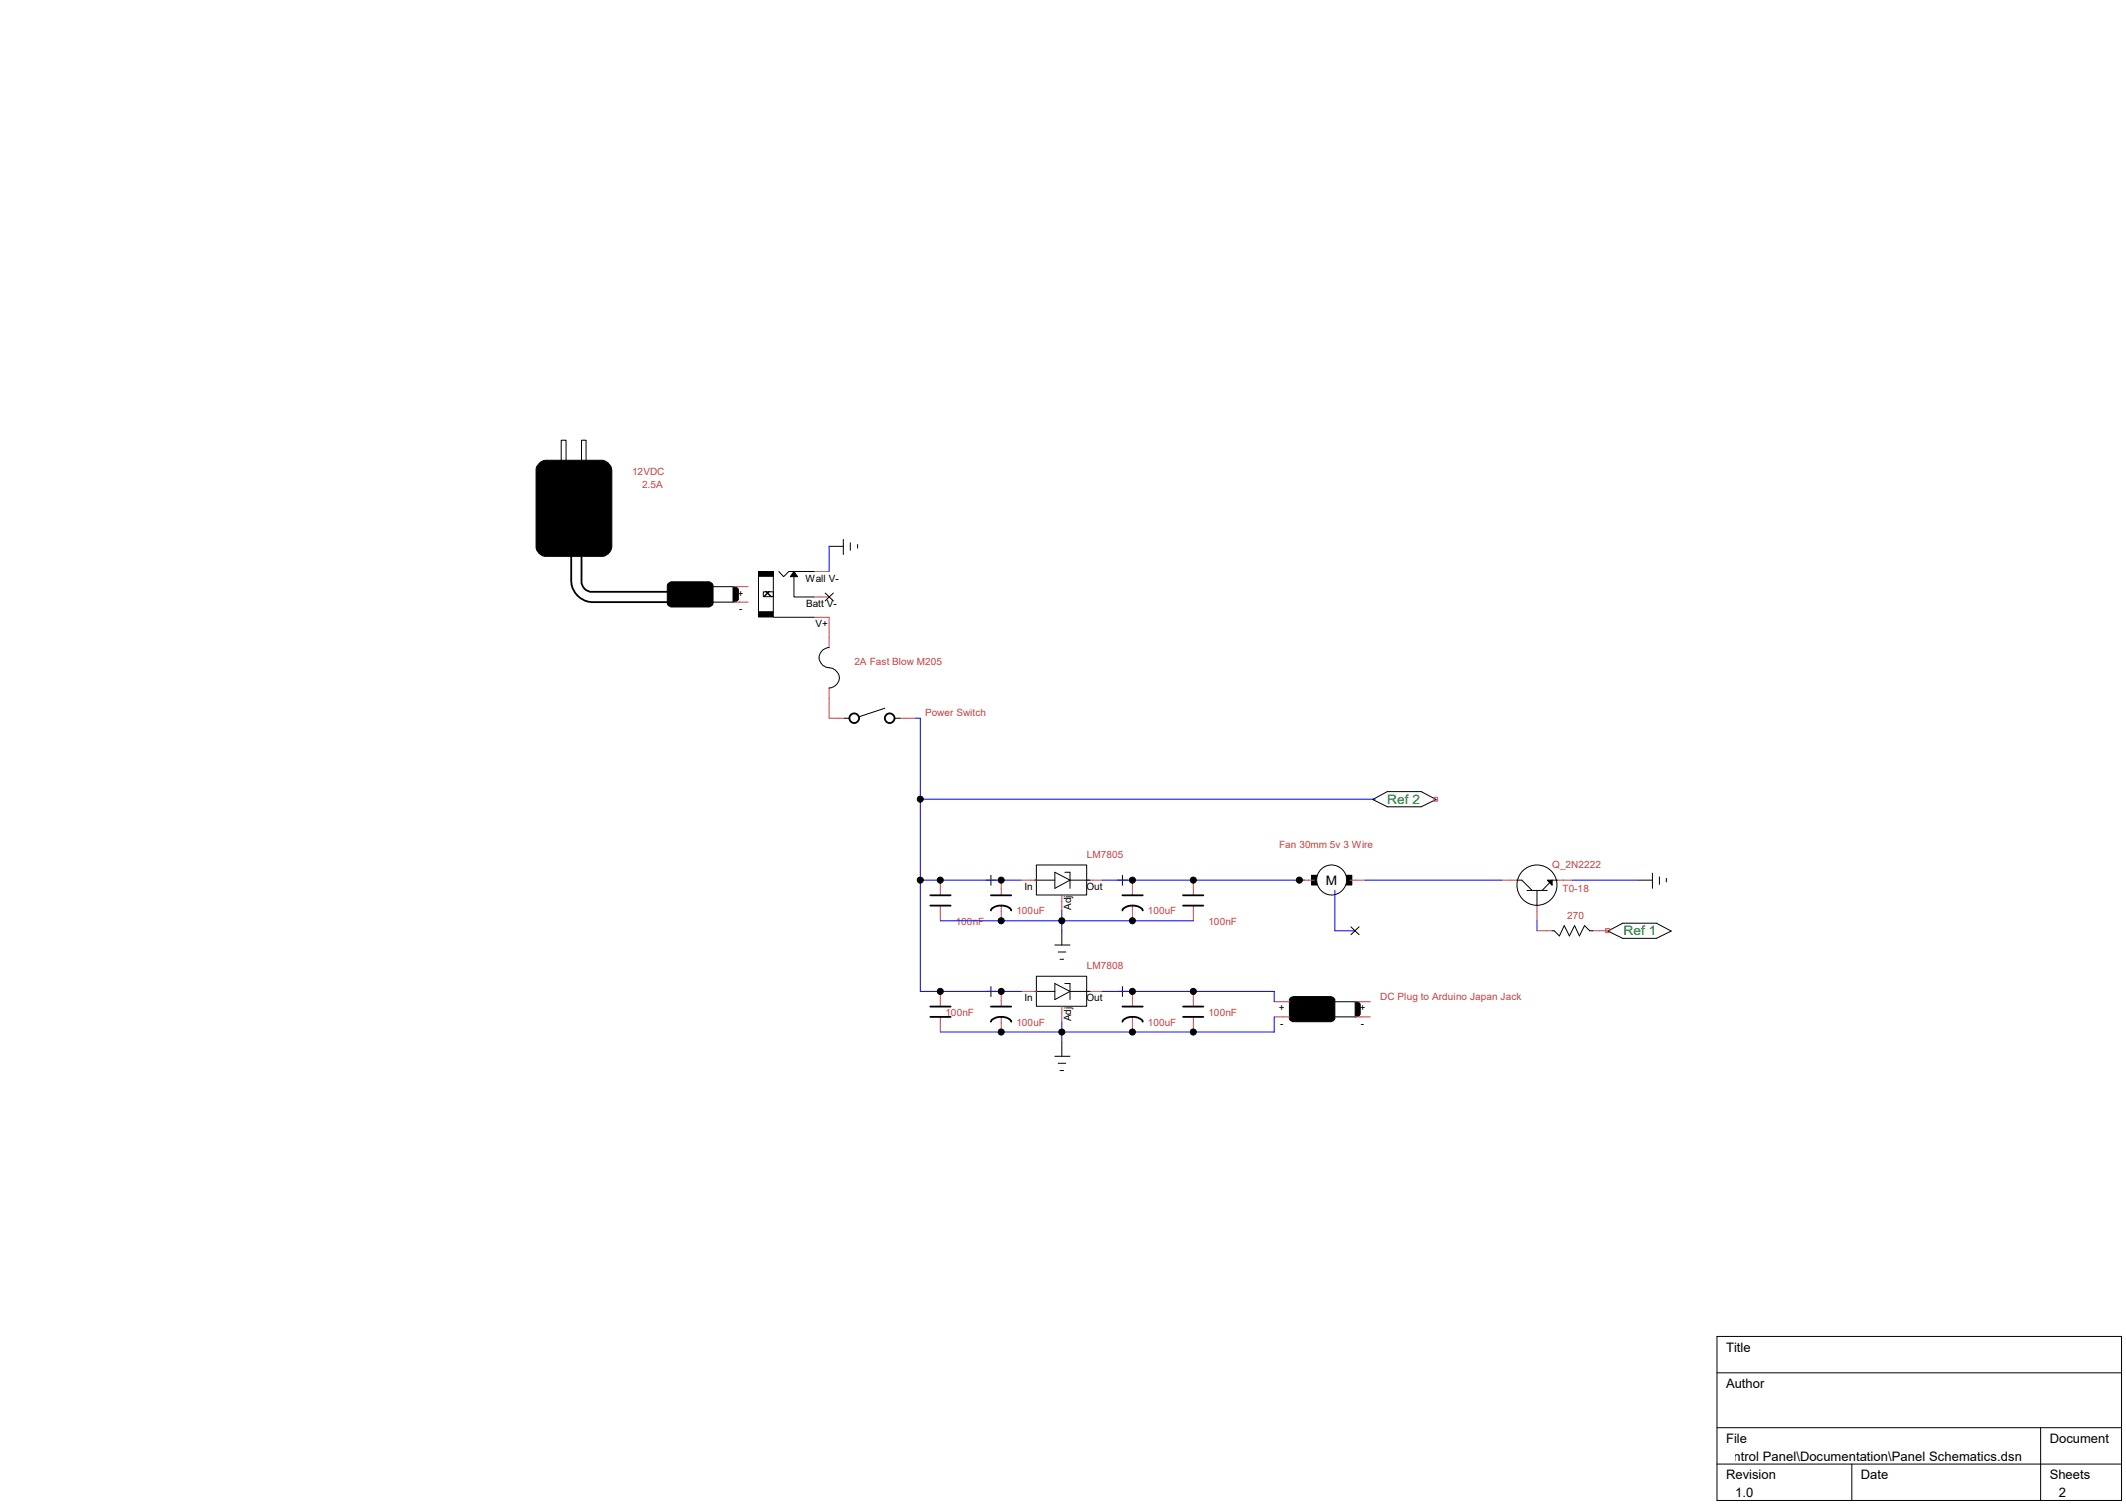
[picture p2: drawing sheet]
<svg xmlns="http://www.w3.org/2000/svg" width="297mm" height="210mm" viewBox="0 0 297 210" stroke-linecap="round" stroke-linejoin="round" font-family="sans-serif">
<path d="M75.2 64.8l.4-.4 .6-.1h8a1.67 1.67 0 0 1 1.3 1.4v10.6a1.62 1.62 0 0 1-1.2 1.4h-8.2a1.51 1.51 0 0 1-1.2-1.4v-10.6a1.01 1.01 0 0 1 .3-.9zM106 79.8h2v.7h-2zM110.9 79.8l.5 .7h-1zM93.3 81.6l.4-.4h5.4l.3 .2 .2 .3v2.7l-.5 .4h-5.4l-.4-.3-.1-.3zM102.4 81.9l.4 .1 .3 .3v1.4l-.6 .4h-.1zM106 85.5h2v.6h-2zM106.6 82.6h1.4v.7h-1.4zM180.2 139.4l.5-.3h5.2l.3 .1 .3 .4v2.6l-.2 .3-.3 .2h-5.4l-.5-.4v-2.8zM183.2 122.2h1.4v1.4h-1.4zM187.5 122.2h1.3v1.4h-1.3zM189.3 139.9h.4l.3 .3v1.4l-.2 .3-.4 .1h-.1z" fill="#000"/>
<g fill="none" stroke="#000" stroke-width=".14">
<path d="M75.2 64.8l.4-.4 .6-.1h8a1.67 1.67 0 0 1 1.3 1.4v10.6a1.62 1.62 0 0 1-1.2 1.4h-8.2a1.51 1.51 0 0 1-1.2-1.4v-10.6a1.01 1.01 0 0 1 .3-.9zM78.4 61.5h.7v3.4h-.7zM81.2 61.5h.7v3.4h-.7zM106 79.8h2v5.6h-2zM106 79.8h2v.7h-2zM108.8 79.8l.7 .7 .7-.7h3.5M110.9 79.8l.5 .7h-1zM115.8 76.3h2M117.8 75.3v2.1M118.8 75.8v1M119.8 76v.5M93.3 81.6l.4-.4h5.4l.3 .2 .2 .3v2.7l-.5 .4h-5.4l-.4-.3-.1-.3z"/>
<path d="M99.6 81.9h2.8a.66 .66 0 0 1 .7 .6v1.2l-.3 .3-.4 .1h-2.8M102.4 81.9l.4 .1 .3 .3v1.4l-.6 .4h-.1zM106 85.5h2v.6h-2zM106.6 82.6h1.4v.7h-1.4zM108.1 86.2h5.6M110.9 80.5v2.9h2.8M115.3 82.8l1.1 1.1M115.8 90.4a1.42 1.42 0 0 0-1.4 1.5 1.42 1.42 0 0 0 1.6 1.4 1.4 1.4 0 0 1 1.3 1.4 1.4 1.4 0 0 1-1.5 1.4M116.4 82.8l-1.1 1.1M123.6 98.9l-3.6 1.2M117.9 100.3h.8M125 100.3h.7"/>
<path d="M137.8 122.9h1.3M137.8 138.4h1.3M138.4 122.2v1.4M138.4 137.8v1.3M144.5 122.9h2.9M144.5 138.4h2.9M144.8 120.8h7v4.2h-7zM144.8 136.3h7v4.2h-7zM147.4 121.8l2.1 1.1-2.1 1.1zM147.4 137.3l2.1 1.1-2.1 1.2zM147.4 132h2.1M147.8 132.9h1.1"/>
<path d="M148.1 133.9h.5M148.3 130v2M148.8 121.8h.7v2.2M148.8 137.3h.7v2.3M149.5 122.9h2.8M149.5 138.4h2.8M156.1 122.9h1.4M156.1 138.4h1.4M156.8 122.2v1.4M156.8 137.8v1.3M180.2 139.4l.5-.3h5.2l.3 .1 .3 .4v2.6l-.2 .3-.3 .2h-5.4l-.5-.4v-2.8zM183.2 122.2h1.4v1.4h-1.4z"/>
<path d="M186.5 139.9h3l.5 .4v1.3l-.4 .3-3.1 .1M187.5 122.2h1.3v1.4h-1.3zM189.3 139.9h.4l.3 .3v1.4l-.2 .3-.4 .1h-.1zM147.4 147.5h2.1M147.8 148.5h1.1M148.1 149.5h.5M148.3 145.5v2"/>
</g>
<g fill="none" stroke="#c04040" stroke-width=".14">
<path d="M113.7 79.8h2.1M102.4 81.9h2.1M102.4 84.1h2.1M113.7 86.2h2.1v4.2M113.7 83.4h2.1M115.8 96.1v4.2h2.1M125.7 100.3h2.1M131.4 122.9v2.1M131.4 126.4v2.2M131.4 138.4v2.1M139.9 122.9v2.1M139.9 126.4v2.2"/>
<path d="M139.9 138.4v2.1M142.7 122.9h2.1M142.7 138.4h2.1M148.3 125v2.1M151.8 122.9h2.2M151.8 138.4h2.2M158.2 122.9v2.1M158.2 126.4v2.2M158.2 138.4v2.1M166.7 122.9v2.1M166.7 126.4v2.2M166.7 138.4v2.1"/>
<path d="M178 139.9h2.1M181.5 122.9h2.1M188.6 122.9h2.1M189.3 139.9h2.1M131.4 142v2.1M139.9 142v2.1M148.3 140.5v2.2M158.2 142v2.1M166.7 142v2.1M178 142h2.1M189.3 142h2.1"/>
</g>
<g fill="none" stroke="#000" stroke-width=".25">
<path d="M79.8 77.7v3.5a3.1 3.1 0 0 0 2.8 2.9h10.6M81.2 77.7v3.5a1.48 1.48 0 0 0 1.2 1.4h10.8M130 125h2.8M130 126.4h2.8M138.4 127.1a1.22 1.22 0 0 1 1.1-.7h.7a1.35 1.35 0 0 1 1.1 .7M138.4 125h2.9M156.8 127.1a1.22 1.22 0 0 1 1.1-.7h.6a1.35 1.35 0 0 1 1.1 .7M156.8 125h2.8M165.3 125h2.8M165.3 126.4h2.8M130 140.5h2.8M130 142h2.8"/>
<path d="M138.4 142.7a1.22 1.22 0 0 1 1.1-.7h.7a1.35 1.35 0 0 1 1.1 .7M138.4 140.5h2.9M156.8 142.7a1.22 1.22 0 0 1 1.1-.7h.6a1.35 1.35 0 0 1 1.1 .7M156.8 140.5h2.8M165.3 140.5h2.8M165.3 142h2.8"/>
<circle cx="119.3" cy="100.3" r=".68"/>
<circle cx="124.3" cy="100.3" r=".68"/>
</g>
<path d="M115.8 76.3v3.5M127.8 100.3h.8v38.1h14.1M128.6 111.6h63.5M128.6 122.9h14.1M131.4 128.6h35.3M148.3 127.1v2.9M154 122.9h12.7M154 138.4h24v1.5M181.5 122.9h.7M183.2 122.2v.7M148.3 142.7v2.8M178 142v2.1h-46.6" fill="none" stroke="#00f" stroke-width=".14"/>
<circle cx="186" cy="122.9" r="2.1" fill="#fff"/>
<g fill="none" stroke="#000" stroke-width=".14">
<path d="M191.8 111.6l2-1.1h4.7l2.1 1.1-2.1 1h-4.7zM188.7 129.4l1.2 1.1M189.9 129.4l-1.2 1.1M211.9 122.9h.7l1.4 1.4M213.3 124.3h2.9M214.7 124.3v2.1M216.2 122.9h.6v.7zM216.8 130h.3l.7 .7 .7-1.5 .7 1.5 .8-1.5 .6 1.5 .8-1.5 .7 .8h.4M217.6 122.9h-.8l-1.4 1.4M224.6 130l2.1-1.1h4.7l2.1 1.1-2.1 1h-4.7zM228.9 122.9h1.9M230.8 121.9v2.1"/>
<path d="M231.8 122.4v1.1M232.8 122.6v.5M239.9 186.6h56.5v22.9h-56.5zM239.9 191.7h56.5M239.9 199.3h56.5M285.1 199.3v10.2M239.9 204.4h56.5M258.7 204.4v5.1"/>
<circle cx="128.6" cy="111.6" r=".43"/>
<circle cx="128.6" cy="122.9" r=".43"/>
<circle cx="131.4" cy="122.9" r=".43"/>
<circle cx="131.4" cy="138.4" r=".43"/>
<circle cx="139.9" cy="122.9" r=".43"/>
<circle cx="139.9" cy="138.4" r=".43"/>
<circle cx="139.9" cy="128.6" r=".43"/>
<circle cx="148.3" cy="128.6" r=".43"/>
<circle cx="158.2" cy="122.9" r=".43"/>
<circle cx="158.2" cy="128.6" r=".43"/>
<circle cx="158.2" cy="138.4" r=".43"/>
<circle cx="166.7" cy="138.4" r=".43"/>
<circle cx="166.7" cy="122.9" r=".43"/>
<circle cx="181.5" cy="122.9" r=".43"/>
<circle cx="186" cy="122.9" r="2.1"/>
<circle cx="214.7" cy="123.6" r="2.81"/>
<circle cx="139.9" cy="144.1" r=".43"/>
<circle cx="148.3" cy="144.1" r=".43"/>
<circle cx="158.2" cy="144.1" r=".43"/>
<circle cx="166.7" cy="144.1" r=".43"/>
</g>
<path d="M166.7 122.9h14.8M186.5 124.3v5.7h2.8M190.7 122.9h19.1M214.7 128.6v1.4M219.7 122.9h9.2" fill="none" stroke="#00f" stroke-width=".14"/>
<path d="M209.8 122.9h2.1M214.7 126.4v2.2M214.7 130h2.1M217.6 122.9h2.1M222.5 130h2.1" fill="none" stroke="#c04040" stroke-width=".14"/>
<g fill="#000">
<path d="M216.2 122.9h.6v.7z"/>
<circle cx="128.6" cy="111.6" r=".43"/>
<circle cx="128.6" cy="122.9" r=".43"/>
<circle cx="131.4" cy="122.9" r=".43"/>
<circle cx="131.4" cy="138.4" r=".43"/>
<circle cx="139.9" cy="122.9" r=".43"/>
<circle cx="139.9" cy="138.4" r=".43"/>
<circle cx="139.9" cy="128.6" r=".43"/>
<circle cx="148.3" cy="128.6" r=".43"/>
<circle cx="158.2" cy="122.9" r=".43"/>
<circle cx="158.2" cy="128.6" r=".43"/>
<circle cx="158.2" cy="138.4" r=".43"/>
<circle cx="166.7" cy="138.4" r=".43"/>
<circle cx="166.7" cy="122.9" r=".43"/>
<circle cx="181.5" cy="122.9" r=".43"/>
<circle cx="139.9" cy="144.1" r=".43"/>
<circle cx="148.3" cy="144.1" r=".43"/>
<circle cx="158.2" cy="144.1" r=".43"/>
<circle cx="166.7" cy="144.1" r=".43"/>
</g>
<path d="M200.3 111.3h.5v.5h-.5zM224.3 129.7h.6v.5h-.6z" fill="none" stroke="#f00" stroke-width=".14"/>
<g font-size="1.8" fill="#008020">
<text x="193.8" y="112.2">Ref 2</text>
<text x="226.8" y="130.6">Ref 1</text>
</g>
<g font-size="1.8">
<text x="185.2" y="123.6">M</text>
<text x="241.1" y="188.7">Title</text>
<text x="241.1" y="193.8">Author</text>
<text x="241.1" y="201.5">File</text>
<text x="286.3" y="201.5">Document</text>
<text x="210.9" y="204">C:\Users\petern\Desktop\KSP Stuff\Control Panel\Documentation\Panel Schematics.dsn</text>
<text x="241.1" y="206.5">Revision</text>
<text x="242.4" y="209.1">1.0</text>
<text x="260" y="206.5">Date</text>
<text x="286.3" y="206.5">Sheets</text>
<text x="287.6" y="209.1">2</text>
</g>
<g font-size="1.4" fill="#c04040">
<text x="88.3" y="66.4">12VDC</text>
<text x="89.7" y="68.1">2.5A</text>
<text x="119.4" y="92.9">2A Fast Blow M205</text>
<text x="129.2" y="100">Power Switch</text>
<text x="151.8" y="119.8">LM7805</text>
<text x="178.7" y="118.4">Fan 30mm 5v 3 Wire</text>
<text x="216.8" y="121.2">Q_2N2222</text>
<text x="218.3" y="124.6">T0-18</text>
<text x="133.5" y="129.1">100nF</text>
<text x="142" y="127.7">100uF</text>
<text x="160.4" y="127.7">100uF</text>
<text x="168.8" y="129.1">100nF</text>
<text x="218.9" y="128.3">270</text>
<text x="151.8" y="135.3">LM7808</text>
<text x="132.1" y="141.8">100nF</text>
<text x="142" y="143.2">100uF</text>
<text x="160.4" y="143.2">100uF</text>
<text x="168.8" y="141.8">100nF</text>
<text x="192.8" y="139.6">DC Plug to Arduino Japan Jack</text>
</g>
<g font-size="1.4">
<text x="103.1" y="83.3">+</text>
<text x="112.5" y="81.2">Wall V-</text>
<text x="103.3" y="85.4">-</text>
<text x="112.6" y="84.7">Batt V-</text>
<text x="113.9" y="87.5">V+</text>
<text x="143.1" y="124.3">In</text>
<text x="151.8" y="124.3">Out</text>
<text x="149.6" y="127.1" transform="rotate(-90 149.6 127.1)">Adj</text>
<text x="143.1" y="139.8">In</text>
<text x="149.6" y="142.6" transform="rotate(-90 149.6 142.6)">Adj</text>
<text x="151.8" y="139.8">Out</text>
<text x="178.6" y="141.2">+</text>
<text x="178.8" y="143.3">-</text>
<text x="189.9" y="141.2">+</text>
<text x="190.1" y="143.3">-</text>
</g>
</svg>
